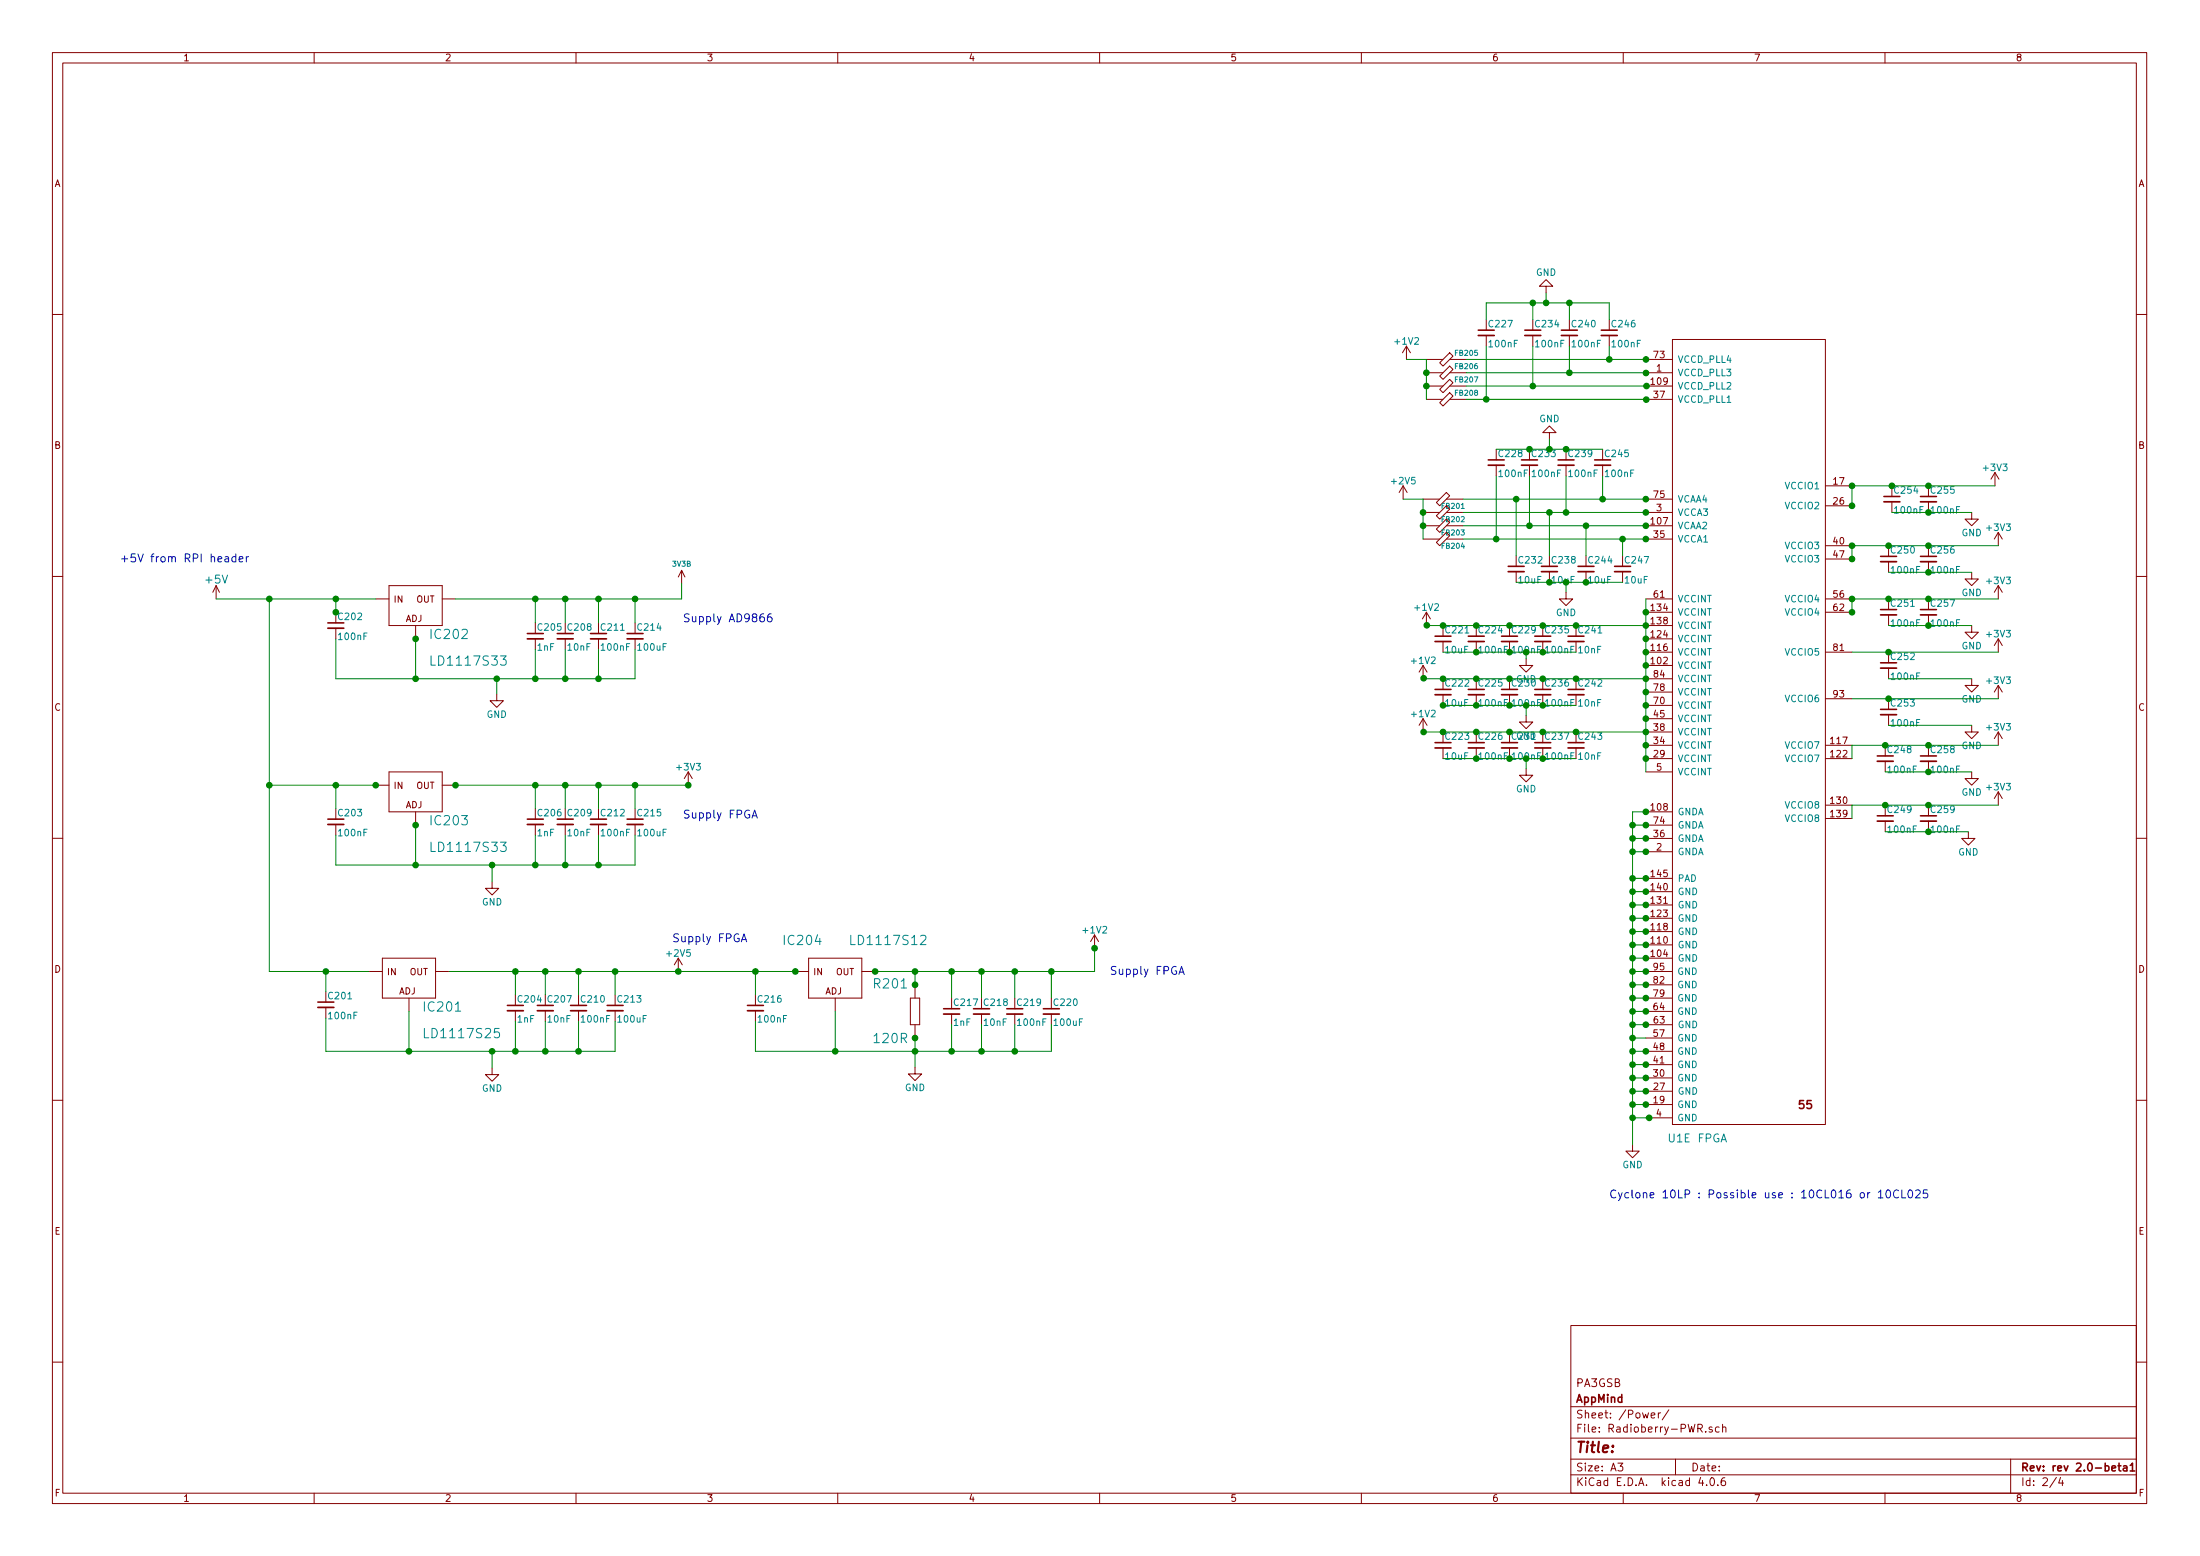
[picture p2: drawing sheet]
EESchema Schematic File Version 2
LIBS:Radioberry
LIBS:hermeslite
LIBS:power
LIBS:Radioberry-cache
EELAYER 25 0
EELAYER END
$Descr A3 16535 11693
encoding utf-8
Sheet 2 4
Title ""
Date ""
Rev "rev 2.0-beta1"
Comp "AppMind"
Comment1 "PA3GSB"
Comment2 ""
Comment3 ""
Comment4 ""
$EndDescr
$Comp
L V-REG_LD117AS33TR IC?
U 1 1
P 3125 4500
AR Path="/59BC98C7" Ref="IC?"  Part="1" 
AR Path="/59BBC543/59BC98C7" Ref="IC202"  Part="1" 
F 0 "IC202" H 3224 4200 70  0000 L BNN
F 1 "LD1117S33" H 3224 4000 70  0000 L BNN
F 2 "Radioberry:V-REG_SOT223" H 3115 4290 65  0001 L TNN
F 3 "" H 3125 4500 60  0001 C CNN
	1    3125 4500
	1    0    0    -1  
$EndComp
$Comp
L V-REG_LD117AS33TR IC?
U 1 1
P 3075 7300
AR Path="/59BC98D5" Ref="IC?"  Part="1" 
AR Path="/59BBC543/59BC98D5" Ref="IC201"  Part="1" 
F 0 "IC201" H 3174 7000 70  0000 L BNN
F 1 "LD1117S25" H 3174 6800 70  0000 L BNN
F 2 "Radioberry:V-REG_SOT223" H 3065 7090 65  0001 L TNN
F 3 "" H 3075 7300 60  0001 C CNN
	1    3075 7300
	1    0    0    -1  
$EndComp
$Comp
L V-REG_LD117AS12TR IC?
U 1 1
P 6280 7300
AR Path="/59BC98DC" Ref="IC?"  Part="1" 
AR Path="/59BBC543/59BC98DC" Ref="IC204"  Part="1" 
F 0 "IC204" H 5880 7500 70  0000 L BNN
F 1 "LD1117S12" H 6380 7500 70  0000 L BNN
F 2 "Radioberry:V-REG_SOT223" H 6270 7090 65  0001 L TNN
F 3 "" H 6280 7300 60  0001 C CNN
	1    6280 7300
	1    0    0    -1  
$EndComp
$Comp
L RCL_R-EU_R0805 R?
U 1 1
P 6880 7600
AR Path="/59BC98FF" Ref="R?"  Part="1" 
AR Path="/59BBC543/59BC98FF" Ref="R201"  Part="1" 
F 0 "R201" V 7121 7650 70  0000 L BNN
F 1 "120R" V 6710 7650 70  0000 L BNN
F 2 "hermeslite:SMD-0805" H 6870 7390 65  0001 L TNN
F 3 "" H 6880 7600 60  0001 C CNN
	1    6880 7600
	0    -1   -1   0   
$EndComp
$Comp
L +3V3 #PWR02
U 1 1
P 5175 5900
F 0 "#PWR02" H 5175 5750 50  0001 C CNN
F 1 "+3V3" H 5175 6040 50  0000 C CNN
F 2 "" H 5175 5900 50  0001 C CNN
F 3 "" H 5175 5900 50  0001 C CNN
	1    5175 5900
	1    0    0    -1  
$EndComp
$Comp
L GND #PWR03
U 1 1
P 12275 8600
F 0 "#PWR03" H 12275 8350 50  0001 C CNN
F 1 "GND" H 12275 8450 50  0000 C CNN
F 2 "" H 12275 8600 50  0001 C CNN
F 3 "" H 12275 8600 50  0001 C CNN
	1    12275 8600
	1    0    0    -1  
$EndComp
$Comp
L C_Small C254
U 1 1
P 14225 3750
F 0 "C254" H 14235 3820 50  0000 L CNN
F 1 "100nF" H 14235 3670 50  0000 L CNN
F 2 "hermeslite:SMD-0603" H 14225 3750 50  0001 C CNN
F 3 "" H 14225 3750 50  0001 C CNN
	1    14225 3750
	1    0    0    -1  
$EndComp
$Comp
L C_Small C255
U 1 1
P 14500 3750
F 0 "C255" H 14510 3820 50  0000 L CNN
F 1 "100nF" H 14510 3670 50  0000 L CNN
F 2 "hermeslite:SMD-0603" H 14500 3750 50  0001 C CNN
F 3 "" H 14500 3750 50  0001 C CNN
	1    14500 3750
	1    0    0    -1  
$EndComp
$Comp
L C_Small C250
U 1 1
P 14200 4200
F 0 "C250" H 14210 4270 50  0000 L CNN
F 1 "100nF" H 14210 4120 50  0000 L CNN
F 2 "hermeslite:SMD-0603" H 14200 4200 50  0001 C CNN
F 3 "" H 14200 4200 50  0001 C CNN
	1    14200 4200
	1    0    0    -1  
$EndComp
$Comp
L C_Small C256
U 1 1
P 14500 4200
F 0 "C256" H 14510 4270 50  0000 L CNN
F 1 "100nF" H 14510 4120 50  0000 L CNN
F 2 "hermeslite:SMD-0603" H 14500 4200 50  0001 C CNN
F 3 "" H 14500 4200 50  0001 C CNN
	1    14500 4200
	1    0    0    -1  
$EndComp
$Comp
L C_Small C251
U 1 1
P 14200 4600
F 0 "C251" H 14210 4670 50  0000 L CNN
F 1 "100nF" H 14210 4520 50  0000 L CNN
F 2 "hermeslite:SMD-0603" H 14200 4600 50  0001 C CNN
F 3 "" H 14200 4600 50  0001 C CNN
	1    14200 4600
	1    0    0    -1  
$EndComp
$Comp
L C_Small C257
U 1 1
P 14500 4600
F 0 "C257" H 14510 4670 50  0000 L CNN
F 1 "100nF" H 14510 4520 50  0000 L CNN
F 2 "hermeslite:SMD-0603" H 14500 4600 50  0001 C CNN
F 3 "" H 14500 4600 50  0001 C CNN
	1    14500 4600
	1    0    0    -1  
$EndComp
$Comp
L C_Small C252
U 1 1
P 14200 5000
F 0 "C252" H 14210 5070 50  0000 L CNN
F 1 "100nF" H 14210 4920 50  0000 L CNN
F 2 "hermeslite:SMD-0603" H 14200 5000 50  0001 C CNN
F 3 "" H 14200 5000 50  0001 C CNN
	1    14200 5000
	1    0    0    -1  
$EndComp
$Comp
L C_Small C253
U 1 1
P 14200 5350
F 0 "C253" H 14210 5420 50  0000 L CNN
F 1 "100nF" H 14210 5270 50  0000 L CNN
F 2 "hermeslite:SMD-0603" H 14200 5350 50  0001 C CNN
F 3 "" H 14200 5350 50  0001 C CNN
	1    14200 5350
	1    0    0    -1  
$EndComp
$Comp
L C_Small C248
U 1 1
P 14175 5700
F 0 "C248" H 14185 5770 50  0000 L CNN
F 1 "100nF" H 14185 5620 50  0000 L CNN
F 2 "hermeslite:SMD-0603" H 14175 5700 50  0001 C CNN
F 3 "" H 14175 5700 50  0001 C CNN
	1    14175 5700
	1    0    0    -1  
$EndComp
$Comp
L C_Small C258
U 1 1
P 14500 5700
F 0 "C258" H 14510 5770 50  0000 L CNN
F 1 "100nF" H 14510 5620 50  0000 L CNN
F 2 "hermeslite:SMD-0603" H 14500 5700 50  0001 C CNN
F 3 "" H 14500 5700 50  0001 C CNN
	1    14500 5700
	1    0    0    -1  
$EndComp
$Comp
L C_Small C249
U 1 1
P 14175 6150
F 0 "C249" H 14185 6220 50  0000 L CNN
F 1 "100nF" H 14185 6070 50  0000 L CNN
F 2 "hermeslite:SMD-0603" H 14175 6150 50  0001 C CNN
F 3 "" H 14175 6150 50  0001 C CNN
	1    14175 6150
	1    0    0    -1  
$EndComp
$Comp
L C_Small C259
U 1 1
P 14500 6150
F 0 "C259" H 14510 6220 50  0000 L CNN
F 1 "100nF" H 14510 6070 50  0000 L CNN
F 2 "hermeslite:SMD-0603" H 14500 6150 50  0001 C CNN
F 3 "" H 14500 6150 50  0001 C CNN
	1    14500 6150
	1    0    0    -1  
$EndComp
$Comp
L GND #PWR04
U 1 1
P 14825 3850
F 0 "#PWR04" H 14825 3600 50  0001 C CNN
F 1 "GND" H 14825 3700 50  0000 C CNN
F 2 "" H 14825 3850 50  0001 C CNN
F 3 "" H 14825 3850 50  0001 C CNN
	1    14825 3850
	1    0    0    -1  
$EndComp
$Comp
L GND #PWR05
U 1 1
P 14825 4300
F 0 "#PWR05" H 14825 4050 50  0001 C CNN
F 1 "GND" H 14825 4150 50  0000 C CNN
F 2 "" H 14825 4300 50  0001 C CNN
F 3 "" H 14825 4300 50  0001 C CNN
	1    14825 4300
	1    0    0    -1  
$EndComp
$Comp
L GND #PWR06
U 1 1
P 14825 4700
F 0 "#PWR06" H 14825 4450 50  0001 C CNN
F 1 "GND" H 14825 4550 50  0000 C CNN
F 2 "" H 14825 4700 50  0001 C CNN
F 3 "" H 14825 4700 50  0001 C CNN
	1    14825 4700
	1    0    0    -1  
$EndComp
$Comp
L GND #PWR07
U 1 1
P 14825 5100
F 0 "#PWR07" H 14825 4850 50  0001 C CNN
F 1 "GND" H 14825 4950 50  0000 C CNN
F 2 "" H 14825 5100 50  0001 C CNN
F 3 "" H 14825 5100 50  0001 C CNN
	1    14825 5100
	1    0    0    -1  
$EndComp
$Comp
L GND #PWR08
U 1 1
P 14825 5450
F 0 "#PWR08" H 14825 5200 50  0001 C CNN
F 1 "GND" H 14825 5300 50  0000 C CNN
F 2 "" H 14825 5450 50  0001 C CNN
F 3 "" H 14825 5450 50  0001 C CNN
	1    14825 5450
	1    0    0    -1  
$EndComp
$Comp
L GND #PWR09
U 1 1
P 14825 5800
F 0 "#PWR09" H 14825 5550 50  0001 C CNN
F 1 "GND" H 14825 5650 50  0000 C CNN
F 2 "" H 14825 5800 50  0001 C CNN
F 3 "" H 14825 5800 50  0001 C CNN
	1    14825 5800
	1    0    0    -1  
$EndComp
$Comp
L GND #PWR010
U 1 1
P 14800 6250
F 0 "#PWR010" H 14800 6000 50  0001 C CNN
F 1 "GND" H 14800 6100 50  0000 C CNN
F 2 "" H 14800 6250 50  0001 C CNN
F 3 "" H 14800 6250 50  0001 C CNN
	1    14800 6250
	1    0    0    -1  
$EndComp
$Comp
L +3V3 #PWR011
U 1 1
P 15000 3650
F 0 "#PWR011" H 15000 3500 50  0001 C CNN
F 1 "+3V3" H 15000 3790 50  0000 C CNN
F 2 "" H 15000 3650 50  0001 C CNN
F 3 "" H 15000 3650 50  0001 C CNN
	1    15000 3650
	1    0    0    -1  
$EndComp
$Comp
L +3V3 #PWR012
U 1 1
P 15025 4100
F 0 "#PWR012" H 15025 3950 50  0001 C CNN
F 1 "+3V3" H 15025 4240 50  0000 C CNN
F 2 "" H 15025 4100 50  0001 C CNN
F 3 "" H 15025 4100 50  0001 C CNN
	1    15025 4100
	1    0    0    -1  
$EndComp
$Comp
L +3V3 #PWR013
U 1 1
P 15025 4500
F 0 "#PWR013" H 15025 4350 50  0001 C CNN
F 1 "+3V3" H 15025 4640 50  0000 C CNN
F 2 "" H 15025 4500 50  0001 C CNN
F 3 "" H 15025 4500 50  0001 C CNN
	1    15025 4500
	1    0    0    -1  
$EndComp
$Comp
L +3V3 #PWR014
U 1 1
P 15025 4900
F 0 "#PWR014" H 15025 4750 50  0001 C CNN
F 1 "+3V3" H 15025 5040 50  0000 C CNN
F 2 "" H 15025 4900 50  0001 C CNN
F 3 "" H 15025 4900 50  0001 C CNN
	1    15025 4900
	1    0    0    -1  
$EndComp
$Comp
L +3V3 #PWR015
U 1 1
P 15025 5250
F 0 "#PWR015" H 15025 5100 50  0001 C CNN
F 1 "+3V3" H 15025 5390 50  0000 C CNN
F 2 "" H 15025 5250 50  0001 C CNN
F 3 "" H 15025 5250 50  0001 C CNN
	1    15025 5250
	1    0    0    -1  
$EndComp
$Comp
L +3V3 #PWR016
U 1 1
P 15025 5600
F 0 "#PWR016" H 15025 5450 50  0001 C CNN
F 1 "+3V3" H 15025 5740 50  0000 C CNN
F 2 "" H 15025 5600 50  0001 C CNN
F 3 "" H 15025 5600 50  0001 C CNN
	1    15025 5600
	1    0    0    -1  
$EndComp
$Comp
L +3V3 #PWR017
U 1 1
P 15025 6050
F 0 "#PWR017" H 15025 5900 50  0001 C CNN
F 1 "+3V3" H 15025 6190 50  0000 C CNN
F 2 "" H 15025 6050 50  0001 C CNN
F 3 "" H 15025 6050 50  0001 C CNN
	1    15025 6050
	1    0    0    -1  
$EndComp
$Comp
L C_Small C241
U 1 1
P 11850 4800
F 0 "C241" H 11860 4870 50  0000 L CNN
F 1 "10nF" H 11860 4720 50  0000 L CNN
F 2 "hermeslite:SMD-0603" H 11850 4800 50  0001 C CNN
F 3 "" H 11850 4800 50  0001 C CNN
	1    11850 4800
	1    0    0    -1  
$EndComp
$Comp
L C_Small C235
U 1 1
P 11600 4800
F 0 "C235" H 11610 4870 50  0000 L CNN
F 1 "100nF" H 11610 4720 50  0000 L CNN
F 2 "hermeslite:SMD-0603" H 11600 4800 50  0001 C CNN
F 3 "" H 11600 4800 50  0001 C CNN
	1    11600 4800
	1    0    0    -1  
$EndComp
$Comp
L C_Small C229
U 1 1
P 11350 4800
F 0 "C229" H 11360 4870 50  0000 L CNN
F 1 "100nF" H 11360 4720 50  0000 L CNN
F 2 "hermeslite:SMD-0603" H 11350 4800 50  0001 C CNN
F 3 "" H 11350 4800 50  0001 C CNN
	1    11350 4800
	1    0    0    -1  
$EndComp
$Comp
L C_Small C224
U 1 1
P 11100 4800
F 0 "C224" H 11110 4870 50  0000 L CNN
F 1 "100nF" H 11110 4720 50  0000 L CNN
F 2 "hermeslite:SMD-0603" H 11100 4800 50  0001 C CNN
F 3 "" H 11100 4800 50  0001 C CNN
	1    11100 4800
	1    0    0    -1  
$EndComp
$Comp
L C_Small C242
U 1 1
P 11850 5200
F 0 "C242" H 11860 5270 50  0000 L CNN
F 1 "10nF" H 11860 5120 50  0000 L CNN
F 2 "hermeslite:SMD-0603" H 11850 5200 50  0001 C CNN
F 3 "" H 11850 5200 50  0001 C CNN
	1    11850 5200
	1    0    0    -1  
$EndComp
$Comp
L C_Small C236
U 1 1
P 11600 5200
F 0 "C236" H 11610 5270 50  0000 L CNN
F 1 "100nF" H 11610 5120 50  0000 L CNN
F 2 "hermeslite:SMD-0603" H 11600 5200 50  0001 C CNN
F 3 "" H 11600 5200 50  0001 C CNN
	1    11600 5200
	1    0    0    -1  
$EndComp
$Comp
L C_Small C230
U 1 1
P 11350 5200
F 0 "C230" H 11360 5270 50  0000 L CNN
F 1 "100nF" H 11360 5120 50  0000 L CNN
F 2 "hermeslite:SMD-0603" H 11350 5200 50  0001 C CNN
F 3 "" H 11350 5200 50  0001 C CNN
	1    11350 5200
	1    0    0    -1  
$EndComp
$Comp
L C_Small C225
U 1 1
P 11100 5200
F 0 "C225" H 11110 5270 50  0000 L CNN
F 1 "100nF" H 11110 5120 50  0000 L CNN
F 2 "hermeslite:SMD-0603" H 11100 5200 50  0001 C CNN
F 3 "" H 11100 5200 50  0001 C CNN
	1    11100 5200
	1    0    0    -1  
$EndComp
$Comp
L C_Small C237
U 1 1
P 11600 5600
F 0 "C237" H 11610 5670 50  0000 L CNN
F 1 "100nF" H 11610 5520 50  0000 L CNN
F 2 "hermeslite:SMD-0603" H 11600 5600 50  0001 C CNN
F 3 "" H 11600 5600 50  0001 C CNN
	1    11600 5600
	1    0    0    -1  
$EndComp
$Comp
L C_Small C243
U 1 1
P 11850 5600
F 0 "C243" H 11860 5670 50  0000 L CNN
F 1 "10nF" H 11860 5520 50  0000 L CNN
F 2 "hermeslite:SMD-0603" H 11850 5600 50  0001 C CNN
F 3 "" H 11850 5600 50  0001 C CNN
	1    11850 5600
	1    0    0    -1  
$EndComp
$Comp
L C_Small C231
U 1 1
P 11350 5600
F 0 "C231" H 11360 5670 50  0000 L CNN
F 1 "100nF" H 11360 5520 50  0000 L CNN
F 2 "hermeslite:SMD-0603" H 11350 5600 50  0001 C CNN
F 3 "" H 11350 5600 50  0001 C CNN
	1    11350 5600
	1    0    0    -1  
$EndComp
$Comp
L C_Small C226
U 1 1
P 11100 5600
F 0 "C226" H 11110 5670 50  0000 L CNN
F 1 "100nF" H 11110 5520 50  0000 L CNN
F 2 "hermeslite:SMD-0603" H 11100 5600 50  0001 C CNN
F 3 "" H 11100 5600 50  0001 C CNN
	1    11100 5600
	1    0    0    -1  
$EndComp
$Comp
L GND #PWR018
U 1 1
P 11475 4950
F 0 "#PWR018" H 11475 4700 50  0001 C CNN
F 1 "GND" H 11475 4800 50  0000 C CNN
F 2 "" H 11475 4950 50  0001 C CNN
F 3 "" H 11475 4950 50  0001 C CNN
	1    11475 4950
	1    0    0    -1  
$EndComp
$Comp
L GND #PWR019
U 1 1
P 11475 5375
F 0 "#PWR019" H 11475 5125 50  0001 C CNN
F 1 "GND" H 11475 5225 50  0000 C CNN
F 2 "" H 11475 5375 50  0001 C CNN
F 3 "" H 11475 5375 50  0001 C CNN
	1    11475 5375
	1    0    0    -1  
$EndComp
$Comp
L GND #PWR020
U 1 1
P 11475 5775
F 0 "#PWR020" H 11475 5525 50  0001 C CNN
F 1 "GND" H 11475 5625 50  0000 C CNN
F 2 "" H 11475 5775 50  0001 C CNN
F 3 "" H 11475 5775 50  0001 C CNN
	1    11475 5775
	1    0    0    -1  
$EndComp
$Comp
L +1V2 #PWR021
U 1 1
P 10725 4700
F 0 "#PWR021" H 10725 4550 50  0001 C CNN
F 1 "+1V2" H 10725 4840 50  0000 C CNN
F 2 "" H 10725 4700 50  0001 C CNN
F 3 "" H 10725 4700 50  0001 C CNN
	1    10725 4700
	1    0    0    -1  
$EndComp
$Comp
L +1V2 #PWR022
U 1 1
P 10700 5100
F 0 "#PWR022" H 10700 4950 50  0001 C CNN
F 1 "+1V2" H 10700 5240 50  0000 C CNN
F 2 "" H 10700 5100 50  0001 C CNN
F 3 "" H 10700 5100 50  0001 C CNN
	1    10700 5100
	1    0    0    -1  
$EndComp
$Comp
L +1V2 #PWR023
U 1 1
P 10700 5500
F 0 "#PWR023" H 10700 5350 50  0001 C CNN
F 1 "+1V2" H 10700 5640 50  0000 C CNN
F 2 "" H 10700 5500 50  0001 C CNN
F 3 "" H 10700 5500 50  0001 C CNN
	1    10700 5500
	1    0    0    -1  
$EndComp
$Comp
L C_Small C221
U 1 1
P 10850 4800
F 0 "C221" H 10860 4870 50  0000 L CNN
F 1 "10uF" H 10860 4720 50  0000 L CNN
F 2 "hermeslite:SMD-0603" H 10850 4800 50  0001 C CNN
F 3 "" H 10850 4800 50  0001 C CNN
	1    10850 4800
	1    0    0    -1  
$EndComp
$Comp
L C_Small C223
U 1 1
P 10850 5600
F 0 "C223" H 10860 5670 50  0000 L CNN
F 1 "10uF" H 10860 5520 50  0000 L CNN
F 2 "hermeslite:SMD-0603" H 10850 5600 50  0001 C CNN
F 3 "" H 10850 5600 50  0001 C CNN
	1    10850 5600
	1    0    0    -1  
$EndComp
$Comp
L C_Small C222
U 1 1
P 10850 5200
F 0 "C222" H 10860 5270 50  0000 L CNN
F 1 "10uF" H 10860 5120 50  0000 L CNN
F 2 "hermeslite:SMD-0603" H 10850 5200 50  0001 C CNN
F 3 "" H 10850 5200 50  0001 C CNN
	1    10850 5200
	1    0    0    -1  
$EndComp
$Comp
L C_Small C218
U 1 1
P 7380 7600
F 0 "C218" H 7390 7670 50  0000 L CNN
F 1 "10nF" H 7390 7520 50  0000 L CNN
F 2 "hermeslite:SMD-0603" H 7380 7600 50  0001 C CNN
F 3 "" H 7380 7600 50  0001 C CNN
	1    7380 7600
	1    0    0    -1  
$EndComp
$Comp
L C_Small C217
U 1 1
P 7155 7600
F 0 "C217" H 7165 7670 50  0000 L CNN
F 1 "1nF" H 7165 7520 50  0000 L CNN
F 2 "hermeslite:SMD-0603" H 7155 7600 50  0001 C CNN
F 3 "" H 7155 7600 50  0001 C CNN
	1    7155 7600
	1    0    0    -1  
$EndComp
$Comp
L C_Small C219
U 1 1
P 7630 7600
F 0 "C219" H 7640 7670 50  0000 L CNN
F 1 "100nF" H 7640 7520 50  0000 L CNN
F 2 "hermeslite:SMD-0603" H 7630 7600 50  0001 C CNN
F 3 "" H 7630 7600 50  0001 C CNN
	1    7630 7600
	1    0    0    -1  
$EndComp
$Comp
L C_Small C220
U 1 1
P 7905 7600
F 0 "C220" H 7915 7670 50  0000 L CNN
F 1 "100uF" H 7915 7520 50  0000 L CNN
F 2 "hermeslite:SMD-1210" H 7905 7600 50  0001 C CNN
F 3 "" H 7905 7600 50  0001 C CNN
	1    7905 7600
	1    0    0    -1  
$EndComp
$Comp
L C_Small C208
U 1 1
P 4250 4780
F 0 "C208" H 4260 4850 50  0000 L CNN
F 1 "10nF" H 4260 4700 50  0000 L CNN
F 2 "hermeslite:SMD-0603" H 4250 4780 50  0001 C CNN
F 3 "" H 4250 4780 50  0001 C CNN
	1    4250 4780
	1    0    0    -1  
$EndComp
$Comp
L C_Small C205
U 1 1
P 4025 4780
F 0 "C205" H 4035 4850 50  0000 L CNN
F 1 "1nF" H 4035 4700 50  0000 L CNN
F 2 "hermeslite:SMD-0603" H 4025 4780 50  0001 C CNN
F 3 "" H 4025 4780 50  0001 C CNN
	1    4025 4780
	1    0    0    -1  
$EndComp
$Comp
L C_Small C211
U 1 1
P 4500 4780
F 0 "C211" H 4510 4850 50  0000 L CNN
F 1 "100nF" H 4510 4700 50  0000 L CNN
F 2 "hermeslite:SMD-0603" H 4500 4780 50  0001 C CNN
F 3 "" H 4500 4780 50  0001 C CNN
	1    4500 4780
	1    0    0    -1  
$EndComp
$Comp
L C_Small C214
U 1 1
P 4775 4780
F 0 "C214" H 4785 4850 50  0000 L CNN
F 1 "100uF" H 4785 4700 50  0000 L CNN
F 2 "hermeslite:SMD-1210" H 4775 4780 50  0001 C CNN
F 3 "" H 4775 4780 50  0001 C CNN
	1    4775 4780
	1    0    0    -1  
$EndComp
$Comp
L +1V2 #PWR024
U 1 1
P 8230 7125
F 0 "#PWR024" H 8230 6975 50  0001 C CNN
F 1 "+1V2" H 8230 7265 50  0000 C CNN
F 2 "" H 8230 7125 50  0001 C CNN
F 3 "" H 8230 7125 50  0001 C CNN
	1    8230 7125
	1    0    0    -1  
$EndComp
$Comp
L GND #PWR025
U 1 1
P 3735 5215
F 0 "#PWR025" H 3735 4965 50  0001 C CNN
F 1 "GND" H 3735 5065 50  0000 C CNN
F 2 "" H 3735 5215 50  0001 C CNN
F 3 "" H 3735 5215 50  0001 C CNN
	1    3735 5215
	1    0    0    -1  
$EndComp
$Comp
L C_Small C216
U 1 1
P 5680 7575
F 0 "C216" H 5690 7645 50  0000 L CNN
F 1 "100nF" H 5690 7495 50  0000 L CNN
F 2 "hermeslite:SMD-0603" H 5680 7575 50  0001 C CNN
F 3 "" H 5680 7575 50  0001 C CNN
	1    5680 7575
	1    0    0    -1  
$EndComp
$Comp
L C_Small C202
U 1 1
P 2525 4700
F 0 "C202" H 2535 4770 50  0000 L CNN
F 1 "100nF" H 2535 4620 50  0000 L CNN
F 2 "hermeslite:SMD-0603" H 2525 4700 50  0001 C CNN
F 3 "" H 2525 4700 50  0001 C CNN
	1    2525 4700
	1    0    0    -1  
$EndComp
Text Notes 900  4225 0    60   ~ 0
+5V from RPI header
$Comp
L V-REG_LD117AS33TR IC?
U 1 1
P 3125 5900
AR Path="/59BC98CE" Ref="IC?"  Part="1" 
AR Path="/59BBC543/59BC98CE" Ref="IC203"  Part="1" 
F 0 "IC203" H 3224 5600 70  0000 L BNN
F 1 "LD1117S33" H 3224 5400 70  0000 L BNN
F 2 "Radioberry:V-REG_SOT223" H 3115 5690 65  0001 L TNN
F 3 "" H 3125 5900 60  0001 C CNN
	1    3125 5900
	1    0    0    -1  
$EndComp
Text Notes 5135 6150 0    60   ~ 0
Supply FPGA
$Comp
L C_Small C207
U 1 1
P 4100 7575
F 0 "C207" H 4110 7645 50  0000 L CNN
F 1 "10nF" H 4110 7495 50  0000 L CNN
F 2 "hermeslite:SMD-0603" H 4100 7575 50  0001 C CNN
F 3 "" H 4100 7575 50  0001 C CNN
	1    4100 7575
	1    0    0    -1  
$EndComp
$Comp
L C_Small C204
U 1 1
P 3875 7575
F 0 "C204" H 3885 7645 50  0000 L CNN
F 1 "1nF" H 3885 7495 50  0000 L CNN
F 2 "hermeslite:SMD-0603" H 3875 7575 50  0001 C CNN
F 3 "" H 3875 7575 50  0001 C CNN
	1    3875 7575
	1    0    0    -1  
$EndComp
$Comp
L C_Small C210
U 1 1
P 4350 7575
F 0 "C210" H 4360 7645 50  0000 L CNN
F 1 "100nF" H 4360 7495 50  0000 L CNN
F 2 "hermeslite:SMD-0603" H 4350 7575 50  0001 C CNN
F 3 "" H 4350 7575 50  0001 C CNN
	1    4350 7575
	1    0    0    -1  
$EndComp
$Comp
L C_Small C213
U 1 1
P 4625 7575
F 0 "C213" H 4635 7645 50  0000 L CNN
F 1 "100uF" H 4635 7495 50  0000 L CNN
F 2 "hermeslite:SMD-1210" H 4625 7575 50  0001 C CNN
F 3 "" H 4625 7575 50  0001 C CNN
	1    4625 7575
	1    0    0    -1  
$EndComp
$Comp
L C_Small C209
U 1 1
P 4250 6175
F 0 "C209" H 4260 6245 50  0000 L CNN
F 1 "10nF" H 4260 6095 50  0000 L CNN
F 2 "hermeslite:SMD-0603" H 4250 6175 50  0001 C CNN
F 3 "" H 4250 6175 50  0001 C CNN
	1    4250 6175
	1    0    0    -1  
$EndComp
$Comp
L C_Small C206
U 1 1
P 4025 6175
F 0 "C206" H 4035 6245 50  0000 L CNN
F 1 "1nF" H 4035 6095 50  0000 L CNN
F 2 "hermeslite:SMD-0603" H 4025 6175 50  0001 C CNN
F 3 "" H 4025 6175 50  0001 C CNN
	1    4025 6175
	1    0    0    -1  
$EndComp
$Comp
L C_Small C212
U 1 1
P 4500 6175
F 0 "C212" H 4510 6245 50  0000 L CNN
F 1 "100nF" H 4510 6095 50  0000 L CNN
F 2 "hermeslite:SMD-0603" H 4500 6175 50  0001 C CNN
F 3 "" H 4500 6175 50  0001 C CNN
	1    4500 6175
	1    0    0    -1  
$EndComp
$Comp
L C_Small C215
U 1 1
P 4775 6175
F 0 "C215" H 4785 6245 50  0000 L CNN
F 1 "100uF" H 4785 6095 50  0000 L CNN
F 2 "hermeslite:SMD-1210" H 4775 6175 50  0001 C CNN
F 3 "" H 4775 6175 50  0001 C CNN
	1    4775 6175
	1    0    0    -1  
$EndComp
$Comp
L GND #PWR026
U 1 1
P 3700 6625
F 0 "#PWR026" H 3700 6375 50  0001 C CNN
F 1 "GND" H 3700 6475 50  0000 C CNN
F 2 "" H 3700 6625 50  0001 C CNN
F 3 "" H 3700 6625 50  0001 C CNN
	1    3700 6625
	1    0    0    -1  
$EndComp
$Comp
L C_Small C203
U 1 1
P 2525 6175
F 0 "C203" H 2535 6245 50  0000 L CNN
F 1 "100nF" H 2535 6095 50  0000 L CNN
F 2 "hermeslite:SMD-0603" H 2525 6175 50  0001 C CNN
F 3 "" H 2525 6175 50  0001 C CNN
	1    2525 6175
	1    0    0    -1  
$EndComp
$Comp
L C_Small C201
U 1 1
P 2450 7550
F 0 "C201" H 2460 7620 50  0000 L CNN
F 1 "100nF" H 2460 7470 50  0000 L CNN
F 2 "hermeslite:SMD-0603" H 2450 7550 50  0001 C CNN
F 3 "" H 2450 7550 50  0001 C CNN
	1    2450 7550
	1    0    0    -1  
$EndComp
$Comp
L +2V5 #PWR027
U 1 1
P 5100 7300
F 0 "#PWR027" H 5100 7150 50  0001 C CNN
F 1 "+2V5" H 5100 7440 50  0000 C CNN
F 2 "" H 5100 7300 50  0001 C CNN
F 3 "" H 5100 7300 50  0001 C CNN
	1    5100 7300
	1    0    0    -1  
$EndComp
$Comp
L GND #PWR028
U 1 1
P 3700 8025
F 0 "#PWR028" H 3700 7775 50  0001 C CNN
F 1 "GND" H 3700 7875 50  0000 C CNN
F 2 "" H 3700 8025 50  0001 C CNN
F 3 "" H 3700 8025 50  0001 C CNN
	1    3700 8025
	1    0    0    -1  
$EndComp
$Comp
L C_Small C246
U 1 1
P 12100 2500
F 0 "C246" H 12110 2570 50  0000 L CNN
F 1 "100nF" H 12110 2420 50  0000 L CNN
F 2 "hermeslite:SMD-0603" H 12100 2500 50  0001 C CNN
F 3 "" H 12100 2500 50  0001 C CNN
	1    12100 2500
	1    0    0    -1  
$EndComp
$Comp
L C_Small C240
U 1 1
P 11800 2500
F 0 "C240" H 11810 2570 50  0000 L CNN
F 1 "100nF" H 11810 2420 50  0000 L CNN
F 2 "hermeslite:SMD-0603" H 11800 2500 50  0001 C CNN
F 3 "" H 11800 2500 50  0001 C CNN
	1    11800 2500
	1    0    0    -1  
$EndComp
$Comp
L C_Small C234
U 1 1
P 11525 2500
F 0 "C234" H 11535 2570 50  0000 L CNN
F 1 "100nF" H 11535 2420 50  0000 L CNN
F 2 "hermeslite:SMD-0603" H 11525 2500 50  0001 C CNN
F 3 "" H 11525 2500 50  0001 C CNN
	1    11525 2500
	1    0    0    -1  
$EndComp
$Comp
L C_Small C227
U 1 1
P 11175 2500
F 0 "C227" H 11185 2570 50  0000 L CNN
F 1 "100nF" H 11185 2420 50  0000 L CNN
F 2 "hermeslite:SMD-0603" H 11175 2500 50  0001 C CNN
F 3 "" H 11175 2500 50  0001 C CNN
	1    11175 2500
	1    0    0    -1  
$EndComp
$Comp
L FB FB205
U 1 1
P 10875 2700
F 0 "FB205" H 11025 2750 39  0000 C CNN
F 1 "FB" H 10875 2800 60  0001 C CNN
F 2 "hermeslite:SMD-0603" H 10875 2700 60  0001 C CNN
F 3 "" H 10875 2700 60  0000 C CNN
	1    10875 2700
	1    0    0    -1  
$EndComp
$Comp
L FB FB206
U 1 1
P 10875 2800
F 0 "FB206" H 11025 2850 39  0000 C CNN
F 1 "FB" H 10875 2900 60  0001 C CNN
F 2 "hermeslite:SMD-0603" H 10875 2800 60  0001 C CNN
F 3 "" H 10875 2800 60  0000 C CNN
	1    10875 2800
	1    0    0    -1  
$EndComp
$Comp
L FB FB207
U 1 1
P 10875 2900
F 0 "FB207" H 11025 2950 39  0000 C CNN
F 1 "FB" H 10875 3000 60  0001 C CNN
F 2 "hermeslite:SMD-0603" H 10875 2900 60  0001 C CNN
F 3 "" H 10875 2900 60  0000 C CNN
	1    10875 2900
	1    0    0    -1  
$EndComp
$Comp
L FB FB208
U 1 1
P 10875 3000
F 0 "FB208" H 11025 3050 39  0000 C CNN
F 1 "FB" H 10875 3100 60  0001 C CNN
F 2 "hermeslite:SMD-0603" H 10875 3000 60  0001 C CNN
F 3 "" H 10875 3000 60  0000 C CNN
	1    10875 3000
	1    0    0    -1  
$EndComp
$Comp
L GND #PWR029
U 1 1
P 11625 2200
F 0 "#PWR029" H 11625 1950 50  0001 C CNN
F 1 "GND" H 11625 2050 50  0000 C CNN
F 2 "" H 11625 2200 50  0001 C CNN
F 3 "" H 11625 2200 50  0001 C CNN
	1    11625 2200
	-1   0    0    1   
$EndComp
$Comp
L +1V2 #PWR030
U 1 1
P 10575 2700
F 0 "#PWR030" H 10575 2550 50  0001 C CNN
F 1 "+1V2" H 10575 2840 50  0000 C CNN
F 2 "" H 10575 2700 50  0001 C CNN
F 3 "" H 10575 2700 50  0001 C CNN
	1    10575 2700
	1    0    0    -1  
$EndComp
$Comp
L C_Small C245
U 1 1
P 12050 3475
F 0 "C245" H 12060 3545 50  0000 L CNN
F 1 "100nF" H 12060 3395 50  0000 L CNN
F 2 "hermeslite:SMD-0603" H 12050 3475 50  0001 C CNN
F 3 "" H 12050 3475 50  0001 C CNN
	1    12050 3475
	1    0    0    -1  
$EndComp
$Comp
L C_Small C239
U 1 1
P 11775 3475
F 0 "C239" H 11785 3545 50  0000 L CNN
F 1 "100nF" H 11785 3395 50  0000 L CNN
F 2 "hermeslite:SMD-0603" H 11775 3475 50  0001 C CNN
F 3 "" H 11775 3475 50  0001 C CNN
	1    11775 3475
	1    0    0    -1  
$EndComp
$Comp
L C_Small C233
U 1 1
P 11500 3475
F 0 "C233" H 11510 3545 50  0000 L CNN
F 1 "100nF" H 11510 3395 50  0000 L CNN
F 2 "hermeslite:SMD-0603" H 11500 3475 50  0001 C CNN
F 3 "" H 11500 3475 50  0001 C CNN
	1    11500 3475
	1    0    0    -1  
$EndComp
$Comp
L C_Small C228
U 1 1
P 11250 3475
F 0 "C228" H 11260 3545 50  0000 L CNN
F 1 "100nF" H 11260 3395 50  0000 L CNN
F 2 "hermeslite:SMD-0603" H 11250 3475 50  0001 C CNN
F 3 "" H 11250 3475 50  0001 C CNN
	1    11250 3475
	1    0    0    -1  
$EndComp
$Comp
L C_Small C247
U 1 1
P 12200 4275
F 0 "C247" H 12210 4345 50  0000 L CNN
F 1 "10uF" H 12210 4195 50  0000 L CNN
F 2 "hermeslite:SMD-0603" H 12200 4275 50  0001 C CNN
F 3 "" H 12200 4275 50  0001 C CNN
	1    12200 4275
	1    0    0    -1  
$EndComp
$Comp
L C_Small C244
U 1 1
P 11925 4275
F 0 "C244" H 11935 4345 50  0000 L CNN
F 1 "10uF" H 11935 4195 50  0000 L CNN
F 2 "hermeslite:SMD-0603" H 11925 4275 50  0001 C CNN
F 3 "" H 11925 4275 50  0001 C CNN
	1    11925 4275
	1    0    0    -1  
$EndComp
$Comp
L C_Small C238
U 1 1
P 11650 4275
F 0 "C238" H 11660 4345 50  0000 L CNN
F 1 "10uF" H 11660 4195 50  0000 L CNN
F 2 "hermeslite:SMD-0603" H 11650 4275 50  0001 C CNN
F 3 "" H 11650 4275 50  0001 C CNN
	1    11650 4275
	1    0    0    -1  
$EndComp
$Comp
L C_Small C232
U 1 1
P 11400 4275
F 0 "C232" H 11410 4345 50  0000 L CNN
F 1 "10uF" H 11410 4195 50  0000 L CNN
F 2 "hermeslite:SMD-0603" H 11400 4275 50  0001 C CNN
F 3 "" H 11400 4275 50  0001 C CNN
	1    11400 4275
	1    0    0    -1  
$EndComp
$Comp
L FB FB201
U 1 1
P 10850 3750
F 0 "FB201" H 10925 3700 39  0000 C CNN
F 1 "FB" H 10850 3850 60  0001 C CNN
F 2 "hermeslite:SMD-0603" H 10850 3750 60  0001 C CNN
F 3 "" H 10850 3750 60  0000 C CNN
	1    10850 3750
	1    0    0    -1  
$EndComp
$Comp
L FB FB202
U 1 1
P 10850 3850
F 0 "FB202" H 10925 3800 39  0000 C CNN
F 1 "FB" H 10850 3950 60  0001 C CNN
F 2 "hermeslite:SMD-0603" H 10850 3850 60  0001 C CNN
F 3 "" H 10850 3850 60  0000 C CNN
	1    10850 3850
	1    0    0    -1  
$EndComp
$Comp
L FB FB203
U 1 1
P 10850 3950
F 0 "FB203" H 10925 3900 39  0000 C CNN
F 1 "FB" H 10850 4050 60  0001 C CNN
F 2 "hermeslite:SMD-0603" H 10850 3950 60  0001 C CNN
F 3 "" H 10850 3950 60  0000 C CNN
	1    10850 3950
	1    0    0    -1  
$EndComp
$Comp
L FB FB204
U 1 1
P 10850 4050
F 0 "FB204" H 10925 4000 39  0000 C CNN
F 1 "FB" H 10850 4150 60  0001 C CNN
F 2 "hermeslite:SMD-0603" H 10850 4050 60  0001 C CNN
F 3 "" H 10850 4050 60  0000 C CNN
	1    10850 4050
	1    0    0    -1  
$EndComp
$Comp
L GND #PWR031
U 1 1
P 11650 3300
F 0 "#PWR031" H 11650 3050 50  0001 C CNN
F 1 "GND" H 11650 3150 50  0000 C CNN
F 2 "" H 11650 3300 50  0001 C CNN
F 3 "" H 11650 3300 50  0001 C CNN
	1    11650 3300
	-1   0    0    1   
$EndComp
$Comp
L GND #PWR032
U 1 1
P 11775 4450
F 0 "#PWR032" H 11775 4200 50  0001 C CNN
F 1 "GND" H 11775 4300 50  0000 C CNN
F 2 "" H 11775 4450 50  0001 C CNN
F 3 "" H 11775 4450 50  0001 C CNN
	1    11775 4450
	1    0    0    -1  
$EndComp
$Comp
L +2V5 #PWR033
U 1 1
P 10550 3750
F 0 "#PWR033" H 10550 3600 50  0001 C CNN
F 1 "+2V5" H 10550 3890 50  0000 C CNN
F 2 "" H 10550 3750 50  0001 C CNN
F 3 "" H 10550 3750 50  0001 C CNN
	1    10550 3750
	1    0    0    -1  
$EndComp
$Comp
L FPGA U1
U 5 1
P 12525 8450
AR Path="/59C9394E" Ref="U1"  Part="5" 
AR Path="/59BBC543/59C9394E" Ref="U1"  Part="5" 
F 0 "U1" H 12625 8350 60  0000 C CNN
F 1 "FPGA" H 12875 8350 60  0000 C CNN
F 2 "hermeslite:CYCLONE10LP" H 12525 8450 60  0001 C CNN
F 3 "" H 12525 8450 60  0001 C CNN
	5    12525 8450
	1    0    0    -1  
$EndComp
$Comp
L 3V3B #PWR034
U 1 1
P 5125 4385
F 0 "#PWR034" H 5125 4235 60  0001 C CNN
F 1 "3V3B" H 5125 4535 39  0000 C CNN
F 2 "" H 5125 4385 60  0001 C CNN
F 3 "" H 5125 4385 60  0001 C CNN
	1    5125 4385
	1    0    0    -1  
$EndComp
$Comp
L +5V #PWR201
U 1 1
P 1625 4500
F 0 "#PWR201" H 1625 4400 60  0001 C CNN
F 1 "+5V" H 1625 4650 60  0000 C CNN
F 2 "" H 1625 4500 60  0001 C CNN
F 3 "" H 1625 4500 60  0001 C CNN
	1    1625 4500
	1    0    0    -1  
$EndComp
Text Notes 5135 4675 0    60   ~ 0
Supply AD9866
Text Notes 5055 7080 0    60   ~ 0
Supply FPGA
Text Notes 8345 7325 0    60   ~ 0
Supply FPGA
$Comp
L GND #PWR035
U 1 1
P 6880 8020
F 0 "#PWR035" H 6880 7770 50  0001 C CNN
F 1 "GND" H 6880 7870 50  0000 C CNN
F 2 "" H 6880 8020 50  0001 C CNN
F 3 "" H 6880 8020 50  0001 C CNN
	1    6880 8020
	1    0    0    -1  
$EndComp
Text Notes 12100 9005 0    60   ~ 0
Cyclone 10LP : Possible use : 10CL016 or 10CL025
Connection ~ 6580 7300
Connection ~ 6880 7400
Wire Wire Line
	3425 5900 5175 5900
Connection ~ 3425 5900
Connection ~ 4025 5900
Connection ~ 5980 7300
Connection ~ 5680 7300
Wire Wire Line
	2525 5900 2525 6075
Wire Wire Line
	2025 5900 2825 5900
Wire Wire Line
	2525 4500 2525 4600
Wire Wire Line
	2025 4500 2025 7300
Wire Wire Line
	1625 4500 2825 4500
Connection ~ 2525 5900
Connection ~ 2525 4600
Connection ~ 2025 4500
Connection ~ 2525 4500
Connection ~ 2025 5900
Connection ~ 2825 5900
Connection ~ 3125 4800
Wire Wire Line
	6880 7800 6880 8020
Connection ~ 6880 7800
Wire Wire Line
	2525 6500 4775 6500
Connection ~ 3125 6200
Connection ~ 3125 6500
Connection ~ 4025 6500
Wire Wire Line
	12275 6100 12275 8600
Wire Wire Line
	12275 6600 12375 6600
Wire Wire Line
	12375 6700 12275 6700
Connection ~ 12275 6700
Wire Wire Line
	12375 6800 12275 6800
Connection ~ 12275 6800
Wire Wire Line
	12375 6900 12275 6900
Connection ~ 12275 6900
Wire Wire Line
	12375 7000 12275 7000
Connection ~ 12275 7000
Wire Wire Line
	12375 7100 12275 7100
Connection ~ 12275 7100
Wire Wire Line
	12375 7200 12275 7200
Connection ~ 12275 7200
Connection ~ 12275 7300
Wire Wire Line
	12375 7400 12275 7400
Connection ~ 12275 7400
Wire Wire Line
	12375 7500 12275 7500
Connection ~ 12275 7500
Wire Wire Line
	12375 7600 12275 7600
Connection ~ 12275 7600
Wire Wire Line
	12375 7700 12275 7700
Connection ~ 12275 7700
Wire Wire Line
	12375 7800 12275 7800
Connection ~ 12275 7800
Wire Wire Line
	12375 7900 12275 7900
Connection ~ 12275 7900
Wire Wire Line
	12375 8000 12275 8000
Connection ~ 12275 8000
Wire Wire Line
	12375 8100 12275 8100
Connection ~ 12275 8100
Wire Wire Line
	12375 8200 12275 8200
Connection ~ 12275 8200
Wire Wire Line
	12375 8300 12275 8300
Connection ~ 12275 8300
Wire Wire Line
	12375 8400 12275 8400
Connection ~ 12275 8400
Wire Wire Line
	12375 6100 12275 6100
Connection ~ 12275 6600
Wire Wire Line
	12375 6200 12275 6200
Connection ~ 12275 6200
Wire Wire Line
	12375 6300 12275 6300
Connection ~ 12275 6300
Connection ~ 12275 6400
Wire Wire Line
	13925 3800 13925 3650
Wire Wire Line
	13925 3650 15000 3650
Wire Wire Line
	14225 3850 14825 3850
Connection ~ 14500 3850
Wire Wire Line
	13925 4200 13925 4100
Wire Wire Line
	13925 4100 15025 4100
Connection ~ 14200 4100
Wire Wire Line
	14200 4300 14825 4300
Connection ~ 14500 4300
Wire Wire Line
	13925 4600 13925 4500
Wire Wire Line
	13925 4500 15025 4500
Connection ~ 14200 4500
Wire Wire Line
	14200 4700 14825 4700
Connection ~ 14500 4700
Wire Wire Line
	13925 4900 15025 4900
Wire Wire Line
	14200 5100 14825 5100
Wire Wire Line
	13925 5250 15025 5250
Wire Wire Line
	14200 5450 14825 5450
Wire Wire Line
	13925 5700 13925 5600
Wire Wire Line
	13925 5600 15025 5600
Connection ~ 14175 5600
Wire Wire Line
	14175 5800 14825 5800
Connection ~ 14500 5800
Wire Wire Line
	13925 6150 13925 6050
Wire Wire Line
	13925 6050 15025 6050
Connection ~ 14175 6050
Wire Wire Line
	14175 6250 14800 6250
Connection ~ 14500 6250
Connection ~ 14500 3650
Connection ~ 14500 4100
Connection ~ 14200 4900
Connection ~ 14200 5250
Connection ~ 14500 5600
Connection ~ 14500 6050
Wire Wire Line
	12375 4700 10725 4700
Connection ~ 11850 4700
Connection ~ 11600 4700
Connection ~ 11350 4700
Wire Wire Line
	10850 4900 11850 4900
Connection ~ 11350 4900
Connection ~ 11600 4900
Wire Wire Line
	12375 5100 10700 5100
Connection ~ 11350 5100
Wire Wire Line
	11600 5100 11600 5125
Wire Wire Line
	12375 5500 10700 5500
Connection ~ 11350 5500
Connection ~ 11600 5500
Connection ~ 11850 5500
Wire Wire Line
	12375 4500 12375 5800
Connection ~ 12375 4900
Connection ~ 12375 4800
Connection ~ 12375 5200
Connection ~ 12375 5300
Connection ~ 12375 5400
Connection ~ 12375 5000
Connection ~ 12375 5100
Connection ~ 12375 5700
Connection ~ 12375 5500
Connection ~ 12375 5600
Wire Wire Line
	10850 5300 11850 5300
Connection ~ 11600 5300
Connection ~ 11350 5300
Wire Wire Line
	10850 5700 11850 5700
Connection ~ 11600 5700
Connection ~ 11350 5700
Wire Wire Line
	11475 4950 11475 4900
Connection ~ 11475 4900
Wire Wire Line
	11475 5375 11475 5300
Connection ~ 11475 5300
Wire Wire Line
	11475 5775 11475 5700
Connection ~ 11475 5700
Connection ~ 11100 4700
Connection ~ 11100 5100
Connection ~ 11100 5500
Connection ~ 11100 4900
Connection ~ 11100 5300
Connection ~ 11100 5700
Wire Wire Line
	8230 7300 8230 7125
Wire Wire Line
	6880 7300 6880 7400
Connection ~ 6880 7300
Wire Wire Line
	7155 7300 7155 7500
Wire Wire Line
	7630 7300 7630 7500
Wire Wire Line
	7905 7300 7905 7500
Wire Wire Line
	7155 7900 7155 7700
Wire Wire Line
	7905 7900 7905 7700
Wire Wire Line
	5680 7300 5680 7475
Wire Wire Line
	2525 4800 2525 5100
Wire Wire Line
	3125 5100 3125 4800
Connection ~ 7155 7900
Wire Wire Line
	4100 7300 4100 7475
Wire Wire Line
	4625 7900 4625 7675
Wire Wire Line
	4625 7300 4625 7475
Wire Wire Line
	3875 7475 3875 7300
Wire Wire Line
	4350 7300 4350 7475
Wire Wire Line
	4025 6500 4025 6275
Wire Wire Line
	4250 5900 4250 6075
Wire Wire Line
	4250 6500 4250 6275
Wire Wire Line
	4500 6500 4500 6275
Wire Wire Line
	4775 6500 4775 6275
Wire Wire Line
	4775 5900 4775 6075
Wire Wire Line
	4025 5900 4025 6075
Wire Wire Line
	4500 5900 4500 6075
Wire Wire Line
	3125 6200 3125 6500
Connection ~ 4250 5900
Connection ~ 4500 5900
Connection ~ 4775 5900
Connection ~ 4250 6500
Connection ~ 4500 6500
Wire Wire Line
	3700 6625 3700 6500
Connection ~ 3700 6500
Wire Wire Line
	2525 6275 2525 6500
Wire Wire Line
	2025 7300 2775 7300
Wire Wire Line
	2450 7450 2450 7300
Connection ~ 2450 7300
Wire Wire Line
	3375 7300 5985 7300
Connection ~ 3875 7300
Connection ~ 4100 7300
Connection ~ 4350 7300
Connection ~ 4625 7300
Wire Wire Line
	2450 7900 4625 7900
Wire Wire Line
	2450 7900 2450 7650
Wire Wire Line
	3075 7600 3075 7900
Connection ~ 3075 7900
Wire Wire Line
	3875 7675 3875 7900
Connection ~ 3875 7900
Wire Wire Line
	4100 7675 4100 7900
Connection ~ 4100 7900
Wire Wire Line
	4350 7675 4350 7900
Connection ~ 4350 7900
Wire Wire Line
	3700 8025 3700 7900
Connection ~ 3700 7900
Wire Wire Line
	11025 2700 12375 2700
Wire Wire Line
	11025 2800 12375 2800
Wire Wire Line
	11025 2900 12375 2900
Wire Wire Line
	11025 3000 12375 3000
Wire Wire Line
	11175 2600 11175 3000
Connection ~ 11175 3000
Wire Wire Line
	11525 2600 11525 2900
Connection ~ 11525 2900
Wire Wire Line
	11800 2600 11800 2800
Connection ~ 11800 2800
Wire Wire Line
	12100 2600 12100 2700
Connection ~ 12100 2700
Wire Wire Line
	11175 2400 11175 2275
Wire Wire Line
	11175 2275 12100 2275
Wire Wire Line
	11525 2400 11525 2275
Connection ~ 11525 2275
Wire Wire Line
	12100 2275 12100 2400
Connection ~ 11625 2275
Wire Wire Line
	11800 2400 11800 2275
Connection ~ 11800 2275
Wire Wire Line
	11625 2275 11625 2200
Wire Wire Line
	10725 2700 10725 3000
Connection ~ 10725 2900
Connection ~ 10725 2800
Wire Wire Line
	10725 2700 10575 2700
Wire Wire Line
	11000 3750 12375 3750
Wire Wire Line
	11000 3850 12375 3850
Wire Wire Line
	11000 3950 12375 3950
Wire Wire Line
	11000 4050 12375 4050
Wire Wire Line
	12050 3575 12050 3750
Connection ~ 12050 3750
Wire Wire Line
	11775 3575 11775 3850
Connection ~ 11775 3850
Wire Wire Line
	11500 3575 11500 3950
Connection ~ 11500 3950
Wire Wire Line
	11250 3575 11250 4050
Connection ~ 11250 4050
Wire Wire Line
	11400 4175 11400 3750
Connection ~ 11400 3750
Wire Wire Line
	11650 4175 11650 3850
Connection ~ 11650 3850
Wire Wire Line
	11925 4175 11925 3950
Connection ~ 11925 3950
Wire Wire Line
	12200 4050 12200 4175
Connection ~ 12200 4050
Wire Wire Line
	11250 3375 12050 3375
Connection ~ 11500 3375
Connection ~ 11775 3375
Wire Wire Line
	11650 3300 11650 3375
Connection ~ 11650 3375
Wire Wire Line
	11400 4375 12200 4375
Connection ~ 11650 4375
Connection ~ 11925 4375
Wire Wire Line
	11775 4450 11775 4375
Connection ~ 11775 4375
Wire Wire Line
	10700 3750 10700 4050
Connection ~ 10700 3950
Connection ~ 10700 3850
Wire Wire Line
	10550 3750 10700 3750
Wire Wire Line
	12375 7300 12275 7300
Wire Wire Line
	12375 6400 12275 6400
Connection ~ 10850 5500
Connection ~ 10850 5300
Connection ~ 10850 4700
Connection ~ 11600 5100
Connection ~ 12375 3750
Connection ~ 12375 3850
Connection ~ 12375 3950
Connection ~ 12375 4050
Connection ~ 13925 3650
Connection ~ 13925 3800
Connection ~ 14225 3650
Connection ~ 13925 4500
Connection ~ 13925 4600
Connection ~ 13925 4100
Connection ~ 13925 4200
Connection ~ 12375 6100
Connection ~ 12375 6200
Connection ~ 12375 6300
Connection ~ 12375 6400
Connection ~ 12375 6600
Connection ~ 12375 6700
Connection ~ 12375 6900
Connection ~ 12375 6800
Connection ~ 12375 7000
Connection ~ 12375 7100
Connection ~ 12375 7200
Connection ~ 12400 8400
Connection ~ 12375 8300
Connection ~ 12375 8200
Connection ~ 12375 8100
Connection ~ 12375 8000
Connection ~ 12375 7900
Connection ~ 12375 7700
Connection ~ 12375 7600
Connection ~ 12375 7500
Connection ~ 12375 7400
Connection ~ 12375 7300
Connection ~ 14500 4500
Connection ~ 10850 5100
Connection ~ 11850 5100
Connection ~ 5175 5900
Connection ~ 12376 2700
Connection ~ 12376 2802
Connection ~ 12380 2900
Connection ~ 12378 3002
Connection ~ 10728 4698
Connection ~ 10704 5096
Connection ~ 10704 5500
Wire Wire Line
	2525 5100 4775 5100
Wire Wire Line
	12375 4600 12380 4600
Connection ~ 12375 4700
Connection ~ 12375 4600
Wire Wire Line
	4775 5100 4775 4880
Connection ~ 3125 5100
Wire Wire Line
	4500 4880 4500 5100
Connection ~ 4500 5100
Wire Wire Line
	4250 4880 4250 5100
Connection ~ 4250 5100
Wire Wire Line
	4025 4880 4025 5100
Connection ~ 4025 5100
Wire Wire Line
	4025 4680 4025 4500
Connection ~ 4025 4500
Wire Wire Line
	4250 4500 4250 4680
Connection ~ 4250 4500
Wire Wire Line
	4500 4500 4500 4680
Connection ~ 4500 4500
Wire Wire Line
	4775 4500 4775 4680
Connection ~ 4775 4500
Wire Wire Line
	3735 5215 3735 5100
Connection ~ 3735 5100
Wire Wire Line
	6580 7300 8230 7300
Wire Wire Line
	7380 7300 7380 7500
Wire Wire Line
	5680 7900 7905 7900
Connection ~ 6280 7900
Connection ~ 6880 7900
Wire Wire Line
	5680 7675 5680 7900
Wire Wire Line
	7630 7900 7630 7700
Connection ~ 7630 7900
Wire Wire Line
	7380 7700 7380 7900
Connection ~ 7380 7900
Wire Wire Line
	3425 4500 5125 4500
Wire Wire Line
	5125 4500 5125 4385
Connection ~ 8230 7125
Connection ~ 7155 7300
Connection ~ 7380 7300
Connection ~ 7905 7300
Connection ~ 7630 7300
Wire Wire Line
	6280 7600 6280 7900
Connection ~ 5100 7300
$EndSCHEMATC
